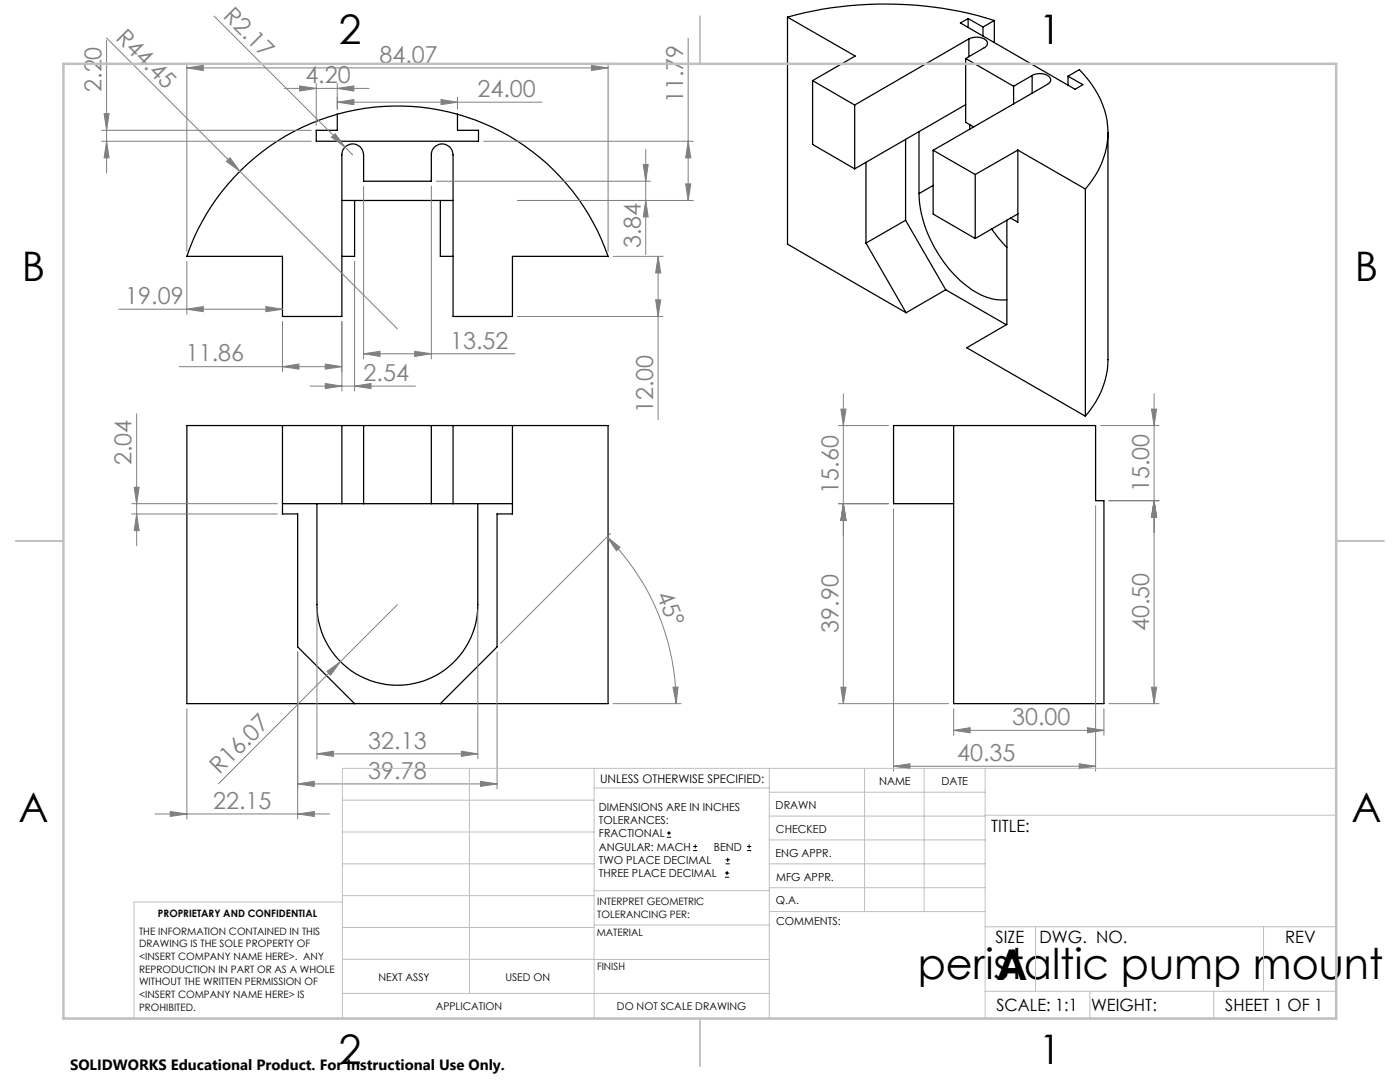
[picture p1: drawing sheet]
<svg xmlns="http://www.w3.org/2000/svg" width="279mm" height="216mm" viewBox="0 0 279 216" stroke-linecap="round" stroke-linejoin="round" font-family="sans-serif">
<g fill="none" stroke="#000" stroke-width=".25">
<path d="M157.2 3.4a74 74 0 0 1 41.2 .7M157.2 3.4l13.5 7.8-8.5 4.9M157.2 3.4v45.3l23.6 13.7M162.2 16.1l8.4 4.9M162.2 16.1v12.7l8.4 4.9M192.7 11.7l9.6 5.5M192.7 11.7v12.7l1.6 .9M193.2 3.7l3 1.7M193.2 3.7l-1.5 .9 22.9 13.2 1.5-.9-3-1.7M193.2 3.7v1.8M193.4 7.8a3.2 3.2 0 0 1 3.5 .4l.1 .2a.93 .93 0 0 1-.6 1.1l-3.7 2.2M193.4 7.8l-22.8 13.2"/>
<path d="M193.4 7.8v3.5M196.2 5.4v1.8M198.4 4.1l-2.2 1.3M198.4 4.1v4.4M202.3 17.2v3.5M206 15.1a3 3 0 0 1 3.5 .4 .89 .89 0 0 1-.4 1.3l-22.9 13.2M206 15.1l-3.7 2.1M206 15.1v3.5M213.1 15.2l2.3-1.3a17.2 17.2 0 0 1 5.4 15.6 17.9 17.9 0 0 1-4.2 8.2M213.1 15.2v1.8M67.3 22.8a44.4 44.4 0 0 0-30 28.4h19.1v11.9h11.8v-32.2a2.17 2.17 0 0 1 2.2-2.2 2.17 2.17 0 0 1 2.2 2.2v5.3h13.5v-5.3a2.17 2.17 0 0 1 2.1-2.2 2.17 2.17 0 0 1 2.2 2.2v32.2h11.9v-11.9h19.1a44.6 44.6 0 0 0-30.1-28.4M67.3 22.8a44.9 44.9 0 0 1 24 0"/>
<path d="M67.3 22.8v3.2h-4.2v2.2h32.4v-2.2h-4.2v-3.2M170.6 21v12.7M172.8 32.4v16.1M180.7 27.8v16.2M183.4 38.6a25.2 25.2 0 0 0 11.4 19.7 9.6 9.6 0 0 0 6.1 1.5M183.4 26.2v12.4M186.2 30l8.4 4.8M186.2 30v12.7l8.4 4.9M186.2 37l-2.8 1.6M192.7 20.9l-22.1 12.8M193.5 24.9v.9M194.6 34.8v12.8"/>
<path d="M203.1 30l13.5 7.7M203.1 30l-8.5 4.8M203.1 30v14.3l-1.4-.8M216.6 37.7v45.3M221.1 26.5v45.3a17.4 17.4 0 0 1-4.5 11.2M68.2 40h22.2M70.8 40v11.2h-2.6M87.9 40v11.2h2.5M172.8 48.5l8 13.9M180.7 44l8 13.8M180.7 44l-7.9 4.5M188.7 57.8l12.1 7"/>
<path d="M188.7 57.8l-7.9 4.6M197.9 45.7l3 3.7M200.9 43.9v20.8l-8 4.7 23.7 13.6M203.1 42.7l-8.5 4.9M56.4 84.9v17.7h3v26.5l11.4 11.3M68.2 84.9h4.4M68.2 84.9h-30.9v55.5h84.1v-55.5h-31M68.2 84.9v15.6M72.6 84.9h13.5M72.6 84.9v15.6M86.1 84.9h4.3M86.1 84.9v15.6"/>
<path d="M90.4 84.9v15.6M102.3 84.9v17.7h-3.1v26.5l-11.3 11.3M190.3 84.9h28.4v15h1.6v40.5h-30zM190.3 84.9h-12v15.6h12M56.4 100.5h11.8M63.3 100.5v20.1a16.1 16.1 0 0 0 16 16.1 16.1 16.1 0 0 0 16.1-16.1v-20.1M68.2 100.5h4.4M72.6 100.5h13.5M86.1 100.5h4.3M90.4 100.5h11.9"/>
</g>
<g fill="none" stroke="#000" stroke-width=".2">
<path d="M133.1 167.1h.8M133.1 166.2h.8M133.5 165.8v.9M138.3 169.7h.8M138.3 168.9h.8M138.7 168.5v.8M144.7 175h.8M144.7 174.2h.8M144.8 172.4h.9M144.8 171.6h.9M145.1 173.8v.8M145.2 171.1v.9"/>
<path d="M149.1 169.7h.8M149.1 168.9h.8M149.5 168.5v.8"/>
</g>
<g fill="none" stroke="#808080" stroke-width=".2">
<path d="M21.3 7.6l26.6 26.6M21.3 8v26.5M37.3 13.5l3.3-.4v1zM37.3 12.6v37.6M37.3 13.5h84.1M42.7 3.2l26.2 26.2M56.8 17.6h16.9M59.8 17.1l3.3 .5-3.3 .6zM63.1 16.7v8.3M67.3 17.6l3.3-.5v1.1zM67.3 16.7v5.1M88 19.9l3.3 .5-3.3 .5z"/>
<path d="M91.3 19.4v2.4M118 13.1l3.4 .4-3.4 .6zM121.4 12.6v37.6M137.3 7.6v32.4M20.3 28.2h41.8M20.3 26h41.8M20.8 22.7h1l-.5 3.3zM21.3 28.2l.5 3.3h-1zM45.9 31.5l2 2.7-2.7-2zM47.9 34.2l31.4 31.4M66.1 27.4l.8-.7 2 2.7zM67.3 20.4l3.3-.5v1z"/>
<path d="M67.3 20.4h40.9M68.9 29.4l1.5 1.5M72.6 37.1v34.5M86.1 37.1v34.5M87.1 36.2h42.8M96.5 28.2h41.9M128.4 32.8h1l-.5 3.4zM128.9 29.8v21M136.8 36.7h1.1l-.6 3.3zM137.3 28.2l.6 3.3h-1.1zM37.3 52.1v10.6M70.8 52.1v25.9"/>
<path d="M103.3 40h35.1M122.3 51.2h10M128.9 40l.5 3.3h-1zM130.8 59.8h1.1l-.6 3.3zM131.3 51.2l.6 3.3h-1.1zM131.3 51.2v32.5M23.7 61.7h32.7M35.8 73.2h32.4M37.3 61.7l3.3-.5v1zM53.1 61.2l3.3 .5-3.3 .5zM56.4 73.2l3.3-.6v1.1zM56.4 64.1v10.1"/>
<path d="M61.9 77h21M64.9 72.6l3.3 .6-3.3 .5zM64.9 76.5l3.3 .5-3.3 .5zM68.2 64.1v13.9M70.8 77l3.2-.5v1zM72.6 70.6l3.2-.5v1zM72.6 70.6h30.2M82.8 70.1l3.3 .5-3.3 .5zM103.3 63.1h29M168.3 78.6v61.8M230.3 78.6v61.8M26.8 97.2h1l-.5 3.3z"/>
<path d="M27.3 82.5v26.4M167.3 84.9h10M167.8 81.6h1l-.5 3.3zM219.7 84.9h11.6M221.3 99.9h10M229.8 81.6h1l-.5 3.3zM230.3 99.9l.5 3.3h-1zM26.3 102.6h29.1M26.3 100.5h29.1M27.3 102.6l.5 3.3h-1zM121.1 107.1l2.7 2.1-.8 .7zM121.1 107.1a47.2 47.2 0 0 1 13.8 33.3"/>
<path d="M121.8 106.4l-21.9 22M167.3 100.5h10M168.3 100.5l.5 3.3h-1zM178.3 101.5v52.4M218.7 100.9v53M59.4 130.1v33.3M63.3 121.7v29.7M65.3 134l2.6-2-1.9 2.7zM79.3 120.6l-35.7 35.8M95.4 121.7v29.7M99.2 130.1v27.3M134.3 137.1h1l-.4 3.3z"/>
<path d="M167.8 137.1h1l-.5 3.3zM229.8 137.1h1l-.5 3.3zM37.3 141.4v22M59.4 156.4l3.3-.5v1zM59.4 156.4h39.8M63.3 150.4l3.2-.5v1zM63.3 150.4h32.1M92.1 149.9l3.3 .5-3.3 .5zM95.9 155.9l3.3 .5-3.3 .5zM122.3 140.4h13.6M167.3 140.4h22M178.3 152.9l3.3-.5v1z"/>
<path d="M178.3 152.9h40.4M190.3 145.7l3.3-.5v1zM190.3 141.4v5.3M190.3 145.7h30M215.4 152.4l3.3 .5-3.3 .5zM217 145.2l3.3 .5-3.3 .5zM220.3 141.4v5.3M221.3 140.4h10M30.9 162.4h34.9M34 161.9l3.3 .5-3.3 .5zM59.4 162.4l3.3-.5v1z"/>
</g>
<g fill="none" stroke="#c0c0c0" stroke-width=".2">
<path d="M68.3 159.7h50.3M93.7 153.3v44.9M118.6 153.3v49.9M118.6 157.2h34.9M153.5 153.3v49.9M153.5 158.1h43.1M172.5 153.3v28.6M184.4 153.3v28.6M196.6 153.3v49.9M266.7 153.3h-198.4v49.9M68.3 178.7h50.3M68.3 172.4h50.3"/>
<path d="M68.3 166h50.3M68.3 180h-41.6v23.2M118.6 177.7h35M153.5 167.6h43.1M153.5 162.8h43.1M153.5 172.4h43.1M153.5 177.1h43.1M196.6 162.7h70.1M68.3 198.2h85.2M68.3 191.4l85.2 .1M68.3 185.1h50.3M118.6 184.6h35"/>
<path d="M153.6 181.9h43M196.6 197.8h70.1M196.6 184.9h70.1M206.7 184.9v12.9M217.5 197.8v5.4M242.2 197.8v5.4M252.2 184.9v12.9"/>
</g>
<path d="M139.7 3.2v9.5M3.1 107.9h9.6M266.7 107.9h9.5M139.7 203.2v9.6" fill="none" stroke="#c0c0c0" stroke-width=".25"/>
<path d="M12.7 12.7h254v190.5h-254z" fill="none" stroke="#c0c0c0" stroke-width=".5"/>
<g fill="#808080">
<path d="M45.9 31.5l2 2.7-2.7-2z"/>
<path d="M66.1 27.4l.8-.7 2 2.7z"/>
<path d="M65.3 134l2.6-2-1.9 2.7z"/>
<path d="M134.3 137.1h1l-.4 3.3zM121.1 107.1l2.7 2.1-.8 .7z"/>
<path d="M59.4 162.4l3.3-.5v1zM34 161.9l3.3 .5-3.3 .5zM118 13.1l3.4 .4-3.4 .6zM37.3 13.5l3.3-.4v1zM64.9 72.6l3.3 .6-3.3 .5zM56.4 73.2l3.3-.6v1.1zM82.8 70.1l3.3 .5-3.3 .5zM72.6 70.6l3.2-.5v1z"/>
<path d="M63.3 150.4l3.2-.5v1zM92.1 149.9l3.3 .5-3.3 .5zM37.3 61.7l3.3-.5v1zM53.1 61.2l3.3 .5-3.3 .5zM67.3 20.4l3.3-.5v1zM88 19.9l3.3 .5-3.3 .5zM190.3 145.7l3.3-.5v1zM217 145.2l3.3 .5-3.3 .5zM178.3 152.9l3.3-.5v1zM215.4 152.4l3.3 .5-3.3 .5z"/>
<path d="M70.8 77l3.2-.5v1zM64.9 76.5l3.3 .5-3.3 .5z"/>
<path d="M67.3 17.6l3.3-.5v1.1zM59.8 17.1l3.3 .5-3.3 .6z"/>
<path d="M130.8 59.8h1.1l-.6 3.3zM131.3 51.2l.6 3.3h-1.1z"/>
<path d="M27.3 102.6l.5 3.3h-1zM26.8 97.2h1l-.5 3.3zM128.9 40l.5 3.3h-1zM128.4 32.8h1l-.5 3.4zM136.8 36.7h1.1l-.6 3.3zM137.3 28.2l.6 3.3h-1.1zM230.3 99.9l.5 3.3h-1zM229.8 81.6h1l-.5 3.3zM229.8 137.1h1l-.5 3.3zM230.3 99.9l.5 3.3h-1zM168.3 100.5l.5 3.3h-1zM167.8 81.6h1l-.5 3.3zM167.8 137.1h1l-.5 3.3zM168.3 100.5l.5 3.3h-1z"/>
<path d="M20.8 22.7h1l-.5 3.3zM21.3 28.2l.5 3.3h-1z"/>
<path d="M59.4 156.4l3.3-.5v1zM95.9 155.9l3.3 .5-3.3 .5z"/>
</g>
<g font-size="8.5">
<text x="183.2" y="195.4">peristaltic pump mount</text>
<text x="198.9" y="195.5">A</text>
</g>
<g font-size="8.1">
<text x="67.6" y="8.9">2</text>
<text x="207.3" y="8.9">1</text>
<text x="4.4" y="56.2">B</text>
<text x="270.4" y="56.2">B</text>
<text x="3.7" y="164.1">A</text>
<text x="269.7" y="164.1">A</text>
<text x="67.6" y="212.4">2</text>
<text x="207.3" y="212.4">1</text>
</g>
<g font-size="4.7" fill="#808080">
<text x="44.3" y="3.4" transform="rotate(45 44.3 3.4)">R2.17</text>
<text x="22.9" y="7.8" transform="rotate(45 22.9 7.8)">R44.45</text>
<text x="60.9" y="16.6">4.20</text>
<text x="75.7" y="12.5">84.07</text>
<text x="20.3" y="18.3" transform="rotate(-90 20.3 18.3)">2.20</text>
<text x="95.3" y="19.3">24.00</text>
<text x="136.3" y="20.5" transform="rotate(-90 136.3 20.5)">11.79</text>
<text x="127.9" y="49.5" transform="rotate(-90 127.9 49.5)">3.84</text>
<text x="25" y="60.7">19.09</text>
<text x="89.8" y="69.6">13.52</text>
<text x="37.1" y="72.1">11.86</text>
<text x="72.6" y="76">2.54</text>
<text x="130.3" y="82.4" transform="rotate(-90 130.3 82.4)">12.00</text>
<text x="26.3" y="92.9" transform="rotate(-90 26.3 92.9)">2.04</text>
<text x="167.3" y="98.5" transform="rotate(-90 167.3 98.5)">15.60</text>
<text x="229.3" y="98.2" transform="rotate(-90 229.3 98.2)">15.00</text>
<text x="131" y="118.7" transform="rotate(68 131 118.7)">45°</text>
<text x="229.3" y="126" transform="rotate(-90 229.3 126)">40.50</text>
<text x="167.3" y="126.3" transform="rotate(-90 167.3 126.3)">39.90</text>
<text x="73.5" y="149.4">32.13</text>
<text x="202" y="144.7">30.00</text>
<text x="43.8" y="154.7" transform="rotate(-45 43.8 154.7)">R16.07</text>
<text x="73.5" y="155.4">39.78</text>
<text x="191" y="151.9">40.35</text>
<text x="42.5" y="161.4">22.15</text>
</g>
<g font-size="3.4">
<text x="197.8" y="166">TITLE:</text>
<text x="198.7" y="188.1">SIZE</text>
<text x="207.5" y="188.1">DWG. NO.</text>
<text x="256.5" y="188.2">REV</text>
<text x="198.8" y="201.7">SCALE: 1:1</text>
<text x="217.7" y="201.8">WEIGHT:</text>
<text x="244.5" y="201.7">SHEET 1 OF 1</text>
</g>
<text font-size="3" x="14" y="213.5">SOLIDWORKS Educational Product. For Instructional Use Only.</text>
<text font-size="2.4" x="119.8" y="156.2">UNLESS OTHERWISE SPECIFIED:</text>
<g font-size="2.2">
<text x="119.5" y="161.8">DIMENSIONS ARE IN INCHES</text>
<text x="154.8" y="161.4">DRAWN</text>
<text x="175.4" y="156.6">NAME</text>
<text x="187.9" y="156.7">DATE</text>
<text x="119.5" y="164.4">TOLERANCES:</text>
<text x="119.5" y="167.1">FRACTIONAL</text>
<text x="154.9" y="166.3">CHECKED</text>
<text x="119.5" y="169.7">ANGULAR: MACH</text>
<text x="119.5" y="172.4">TWO PLACE DECIMAL</text>
<text x="142.5" y="169.7">BEND</text>
<text x="154.8" y="170.9">ENG APPR.</text>
<text x="119.5" y="175">THREE PLACE DECIMAL</text>
<text x="154.9" y="175.7">MFG APPR.</text>
<text x="154.9" y="180.4">Q.A.</text>
<text x="154.9" y="184.6">COMMENTS:</text>
</g>
<g font-size="2.1">
<text x="75.5" y="195.7">NEXT ASSY</text>
<text x="100.9" y="195.7">USED ON</text>
<text x="86.9" y="201.5">APPLICATION</text>
<text x="123.1" y="201.6">DO NOT SCALE DRAWING</text>
</g>
<g font-size="2">
<text x="31.5" y="182.9">PROPRIETARY AND CONFIDENTIAL</text>
<text x="119.2" y="180.6">INTERPRET GEOMETRIC</text>
<text x="119.2" y="183.1">TOLERANCING PER:</text>
<text x="27.8" y="186.5">THE INFORMATION CONTAINED IN THIS</text>
<text x="27.8" y="189">DRAWING IS THE SOLE PROPERTY OF</text>
<text x="27.8" y="191.6">&lt;INSERT COMPANY NAME HERE&gt;. ANY</text>
<text x="119.1" y="186.7">MATERIAL</text>
<text x="27.8" y="194.1">REPRODUCTION IN PART OR AS A WHOLE</text>
<text x="27.8" y="196.6">WITHOUT THE WRITTEN PERMISSION OF</text>
<text x="119.1" y="193.5">FINISH</text>
<text x="27.8" y="199.1">&lt;INSERT COMPANY NAME HERE&gt; IS</text>
<text x="27.8" y="201.7">PROHIBITED.</text>
</g>
</svg>
